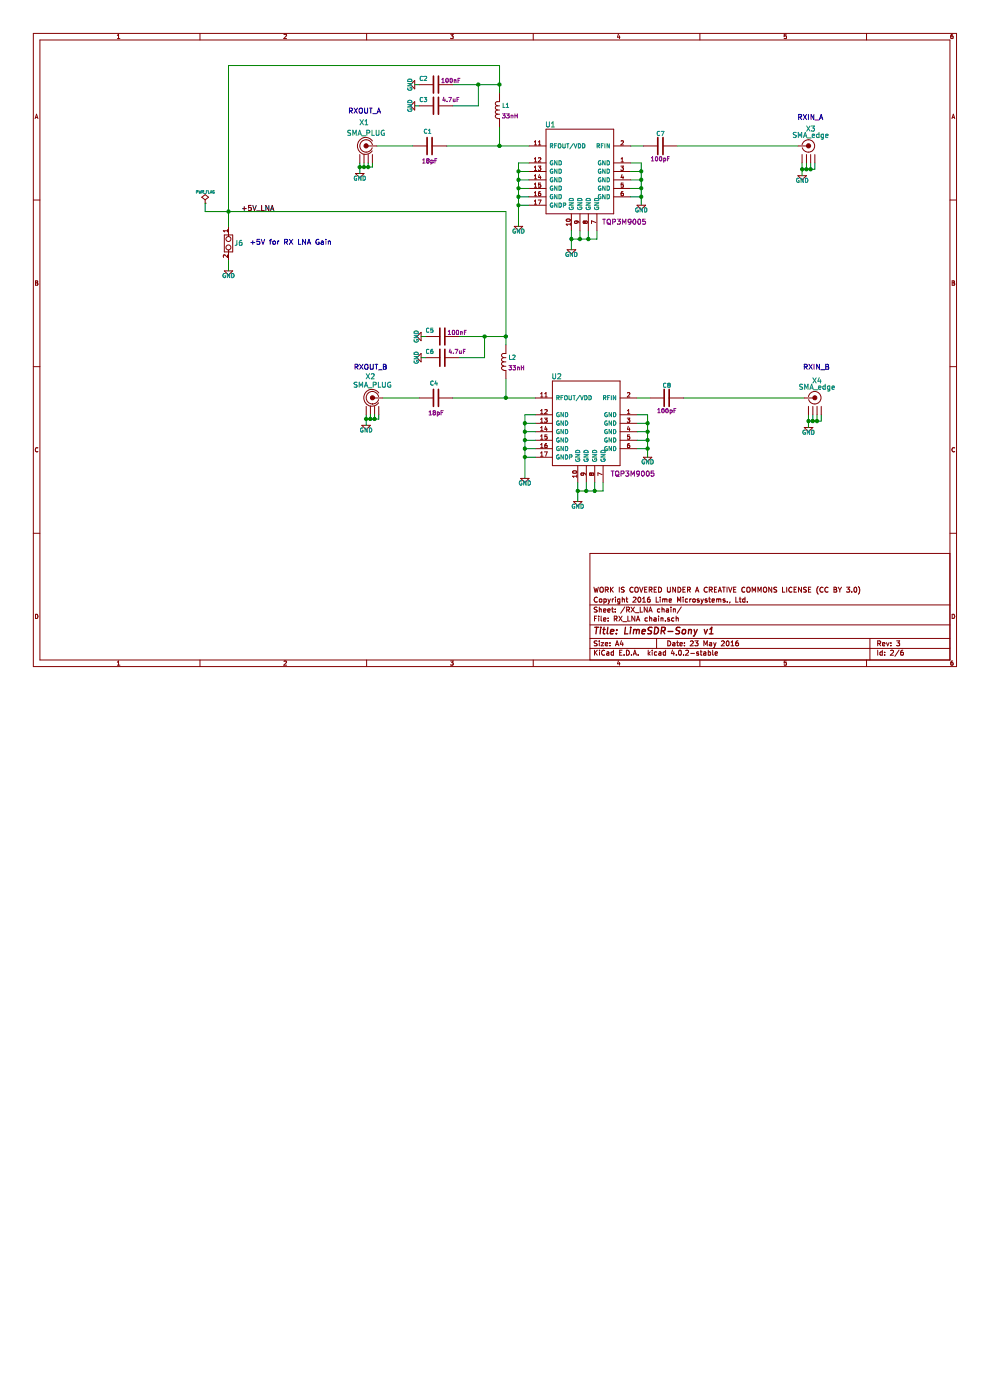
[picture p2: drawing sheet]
EESchema Schematic File Version 2
LIBS:LimeSDR_Sony
LIBS:LMS7002EVB
LIBS:Stream
LIBS:LimeSDR_Sony-cache
EELAYER 25 0
EELAYER END
$Descr A4 11693 8268
encoding utf-8
Sheet 2 6
Title "LimeSDR-Sony v1"
Date "23 May 2016"
Rev "3"
Comp "Copyright 2016 Lime Microsystems., Ltd."
Comment1 "WORK IS COVERED UNDER A CREATIVE COMMONS LICENSE (CC BY 3.0)"
Comment2 ""
Comment3 ""
Comment4 ""
$EndDescr
$Comp
L GND #PWR01
U 1 1
P 9475 2075
F 0 "#PWR01" H 9475 2175 50  0001 C CNN
F 1 "GND" H 9475 2015 50  0000 C CNN
F 2 "" H 9475 2075 60  0001 C CNN
F 3 "" H 9475 2075 60  0001 C CNN
	1    9475 2075
	1    0    0    -1  
$EndComp
$Comp
L TQP3M9005 U1
U 1 1
P 6850 1975
F 0 "U1" H 7200 2475 60  0000 C CNN
F 1 "TQP3M9005" H 6850 2675 60  0001 C CNN
F 2 "LimeSDR_Sony:QFN16_LNA" H 6850 2775 60  0001 C CNN
F 3 "~" H 6850 1975 60  0000 C CNN
F 4 "Mouser" H 6800 3175 60  0001 C CNN "Vendor"
F 5 "772-TQP3M9005" H 6900 3275 60  0001 C CNN "Vendor Part Number"
F 6 "TriQuint Semiconductor" H 6700 3075 60  0001 C CNN "Manufacturer"
F 7 "TQP3M9005" H 6850 2975 60  0001 C CNN "Manufacturer Part Number"
F 8 "RF Amplifier, .1-4GHz, NF .8dB, Gain, 15.3dB," H 6900 2875 60  0001 C CNN "Description"
F 9 "TQP3M9005" H 6325 1325 60  0000 C CNN "Component Value"
	1    6850 1975
	-1   0    0    -1  
$EndComp
$Comp
L 100pF_0402 C7
U 1 1
P 7800 1725
F 0 "C7" V 7950 1675 50  0000 L CNN
F 1 "100PF_0402" H 8000 1775 50  0001 L CNN
F 2 "SMD0402" H 7750 1725 60  0001 C CNN
F 3 "~" H 7850 1825 60  0000 C CNN
F 4 "Digi-Key" H 7950 1925 60  0001 C CNN "Vendor"
F 5 "311-1024-1-ND" H 8050 2025 60  0001 C CNN "Vendor Part Number"
F 6 "Yageo" H 8150 2125 60  0001 C CNN "Manufacturer"
F 7 "CC0402JRNPO9BN101" H 8250 2225 60  0001 C CNN "Manufacturer Part Number"
F 8 "CAP CER, 100PF, 50V, 5%, NPO, 0402," H 8350 2325 60  0001 C CNN "Description"
F 9 "100pF" V 7650 1725 50  0000 C CNN "Component Value"
	1    7800 1725
	0    -1   -1   0   
$EndComp
$Comp
L 100nF_0402 C2
U 1 1
P 5150 1000
F 0 "C2" V 5225 1100 50  0000 L CNN
F 1 "100NF_0402" H 5350 1050 50  0001 L CNN
F 2 "SMD0402" H 5100 1000 60  0001 C CNN
F 3 "~" H 5150 1000 60  0000 C CNN
F 4 "DigiKey" H 5250 1500 60  0001 C CNN "Vendor"
F 5 "311-1047-1-ND" H 5300 1600 60  0001 C CNN "Vendor Part Number"
F 6 "Yageo" H 5200 1400 60  0001 C CNN "Manufacturer"
F 7 "CC0402ZRY5V7BB104" H 5250 1300 60  0001 C CNN "Manufacturer Part Number"
F 8 "CAP, CER, 0.1UF, 16V, Y5V, 0402," H 5350 1200 60  0001 C CNN "Description"
F 9 "100nF" V 5200 825 50  0000 C CNN "Component Value"
	1    5150 1000
	0    -1   -1   0   
$EndComp
$Comp
L GND #PWR02
U 1 1
P 4900 1000
F 0 "#PWR02" H 4900 1100 50  0001 C CNN
F 1 "GND" H 4900 940 50  0000 C CNN
F 2 "" H 4900 1000 60  0001 C CNN
F 3 "" H 4900 1000 60  0001 C CNN
	1    4900 1000
	0    1    -1   0   
$EndComp
$Comp
L 18pF_0402 C1
U 1 1
P 5075 1725
F 0 "C1" V 5250 1700 50  0000 L CNN
F 1 "18PF_0402" H 4875 2025 50  0001 L CNN
F 2 "SM0402" H 5025 2125 60  0001 C CNN
F 3 "~" H 5125 1825 60  0000 C CNN
F 4 "Digi-Key" H 5075 2625 60  0001 C CNN "Vendor"
F 5 "311-1415-1-ND" H 5075 2725 60  0001 C CNN "Vendor Part Number"
F 6 "Yageo" H 5025 2525 60  0001 C CNN "Manufacturer"
F 7 "CC0402JRNPO9BN180" H 5025 2375 60  0001 C CNN "Manufacturer Part Number"
F 8 "CAP CER, 18PF, 50V, 5%, NPO, 0402," H 5025 2225 60  0001 C CNN "Description"
F 9 "18pF" V 4900 1725 50  0000 C CNN "Component Value"
	1    5075 1725
	0    -1   -1   0   
$EndComp
$Comp
L 33nH_0402 L1
U 1 1
P 5900 1300
F 0 "L1" H 5975 1350 50  0000 C CNN
F 1 "33NH_0402" H 5950 1550 50  0001 C CNN
F 2 "SM0402" H 5900 1650 60  0001 C CNN
F 3 "~" H 5900 1300 60  0000 C CNN
F 4 "Coilcraft" H 5900 1950 60  0001 C CNN "Vendor"
F 5 "0402CS-33NX_LU" H 5950 1850 60  0001 C CNN "Vendor Part Number"
F 6 "Coilcraft" H 5900 2050 60  0001 C CNN "Manufacturer"
F 7 "0402CS-33NX_LU" H 5950 2150 60  0001 C CNN "Manufacturer Part Number"
F 8 "Inductor, 33 nH, 0402, 5%," H 5900 1750 60  0001 C CNN "Description"
F 9 "33nH" H 6025 1225 50  0000 C CNN "Component Value"
	1    5900 1300
	1    0    0    -1  
$EndComp
$Comp
L GND #PWR03
U 1 1
P 4900 1250
F 0 "#PWR03" H 4900 1350 50  0001 C CNN
F 1 "GND" H 4900 1190 50  0000 C CNN
F 2 "" H 4900 1250 60  0001 C CNN
F 3 "" H 4900 1250 60  0001 C CNN
	1    4900 1250
	0    1    -1   0   
$EndComp
$Comp
L 4.7uF_0402 C3
U 1 1
P 5150 1250
F 0 "C3" V 5225 1350 50  0000 L CNN
F 1 "4.7UF_0402" H 4950 1550 50  0001 L CNN
F 2 "SM0402" H 5100 1650 60  0001 C CNN
F 3 "~" H 5200 1350 60  0000 C CNN
F 4 "Digi-Key" H 5150 2150 60  0001 C CNN "Vendor"
F 5 "445-7395-1-ND" H 5150 2250 60  0001 C CNN "Vendor Part Number"
F 6 "TDK Corporation" H 5100 2050 60  0001 C CNN "Manufacturer"
F 7 "C1005X5R0J475M050BC" H 5100 1900 60  0001 C CNN "Manufacturer Part Number"
F 8 "CAP CER, 4.7UF, 6.3V, 20%, X5R, 0402," H 5100 1750 60  0001 C CNN "Description"
F 9 "4.7uF" V 5225 1075 50  0000 C CNN "Component Value"
	1    5150 1250
	0    -1   -1   0   
$EndComp
$Comp
L GND #PWR04
U 1 1
P 6125 2675
F 0 "#PWR04" H 6125 2775 50  0001 C CNN
F 1 "GND" H 6125 2615 50  0000 C CNN
F 2 "" H 6125 2675 60  0001 C CNN
F 3 "" H 6125 2675 60  0001 C CNN
	1    6125 2675
	1    0    0    -1  
$EndComp
$Comp
L GND #PWR05
U 1 1
P 6750 2950
F 0 "#PWR05" H 6750 3050 50  0001 C CNN
F 1 "GND" H 6750 2890 50  0000 C CNN
F 2 "" H 6750 2950 60  0001 C CNN
F 3 "" H 6750 2950 60  0001 C CNN
	1    6750 2950
	1    0    0    -1  
$EndComp
$Comp
L GND #PWR06
U 1 1
P 7575 2425
F 0 "#PWR06" H 7575 2525 50  0001 C CNN
F 1 "GND" H 7575 2365 50  0000 C CNN
F 2 "" H 7575 2425 60  0001 C CNN
F 3 "" H 7575 2425 60  0001 C CNN
	1    7575 2425
	1    0    0    -1  
$EndComp
$Comp
L TQP3M9005 U2
U 1 1
P 6925 4950
F 0 "U2" H 7275 5450 60  0000 C CNN
F 1 "TQP3M9005" H 6925 5650 60  0001 C CNN
F 2 "LimeSDR_Sony:QFN16_LNA" H 6925 5750 60  0001 C CNN
F 3 "~" H 6925 4950 60  0000 C CNN
F 4 "Mouser" H 6875 6150 60  0001 C CNN "Vendor"
F 5 "772-TQP3M9005" H 6975 6250 60  0001 C CNN "Vendor Part Number"
F 6 "TriQuint Semiconductor" H 6775 6050 60  0001 C CNN "Manufacturer"
F 7 "TQP3M9005" H 6925 5950 60  0001 C CNN "Manufacturer Part Number"
F 8 "RF Amplifier, .1-4GHz, NF .8dB, Gain, 15.3dB," H 6975 5850 60  0001 C CNN "Description"
F 9 "TQP3M9005" H 6375 4300 60  0000 C CNN "Component Value"
	1    6925 4950
	-1   0    0    -1  
$EndComp
$Comp
L 100pF_0402 C8
U 1 1
P 7875 4700
F 0 "C8" V 8025 4650 50  0000 L CNN
F 1 "100PF_0402" H 8075 4750 50  0001 L CNN
F 2 "SMD0402" H 7825 4700 60  0001 C CNN
F 3 "~" H 7925 4800 60  0000 C CNN
F 4 "Digi-Key" H 8025 4900 60  0001 C CNN "Vendor"
F 5 "311-1024-1-ND" H 8125 5000 60  0001 C CNN "Vendor Part Number"
F 6 "Yageo" H 8225 5100 60  0001 C CNN "Manufacturer"
F 7 "CC0402JRNPO9BN101" H 8325 5200 60  0001 C CNN "Manufacturer Part Number"
F 8 "CAP CER, 100PF, 50V, 5%, NPO, 0402," H 8425 5300 60  0001 C CNN "Description"
F 9 "100pF" V 7725 4700 50  0000 C CNN "Component Value"
	1    7875 4700
	0    -1   -1   0   
$EndComp
$Comp
L 100nF_0402 C5
U 1 1
P 5225 3975
F 0 "C5" V 5300 4075 50  0000 L CNN
F 1 "100NF_0402" H 5425 4025 50  0001 L CNN
F 2 "SMD0402" H 5175 3975 60  0001 C CNN
F 3 "~" H 5225 3975 60  0000 C CNN
F 4 "DigiKey" H 5325 4475 60  0001 C CNN "Vendor"
F 5 "311-1047-1-ND" H 5375 4575 60  0001 C CNN "Vendor Part Number"
F 6 "Yageo" H 5275 4375 60  0001 C CNN "Manufacturer"
F 7 "CC0402ZRY5V7BB104" H 5325 4275 60  0001 C CNN "Manufacturer Part Number"
F 8 "CAP, CER, 0.1UF, 16V, Y5V, 0402," H 5425 4175 60  0001 C CNN "Description"
F 9 "100nF" V 5275 3800 50  0000 C CNN "Component Value"
	1    5225 3975
	0    -1   -1   0   
$EndComp
$Comp
L GND #PWR07
U 1 1
P 4975 3975
F 0 "#PWR07" H 4975 4075 50  0001 C CNN
F 1 "GND" H 4975 3915 50  0000 C CNN
F 2 "" H 4975 3975 60  0001 C CNN
F 3 "" H 4975 3975 60  0001 C CNN
	1    4975 3975
	0    1    -1   0   
$EndComp
$Comp
L 18pF_0402 C4
U 1 1
P 5150 4700
F 0 "C4" V 5325 4675 50  0000 L CNN
F 1 "18PF_0402" H 4950 5000 50  0001 L CNN
F 2 "SM0402" H 5100 5100 60  0001 C CNN
F 3 "~" H 5200 4800 60  0000 C CNN
F 4 "Digi-Key" H 5150 5600 60  0001 C CNN "Vendor"
F 5 "311-1415-1-ND" H 5150 5700 60  0001 C CNN "Vendor Part Number"
F 6 "Yageo" H 5100 5500 60  0001 C CNN "Manufacturer"
F 7 "CC0402JRNPO9BN180" H 5100 5350 60  0001 C CNN "Manufacturer Part Number"
F 8 "CAP CER, 18PF, 50V, 5%, NPO, 0402," H 5100 5200 60  0001 C CNN "Description"
F 9 "18pF" V 4975 4700 50  0000 C CNN "Component Value"
	1    5150 4700
	0    -1   -1   0   
$EndComp
$Comp
L 33nH_0402 L2
U 1 1
P 5975 4275
F 0 "L2" H 6050 4325 50  0000 C CNN
F 1 "33NH_0402" H 6025 4525 50  0001 C CNN
F 2 "SM0402" H 5975 4625 60  0001 C CNN
F 3 "~" H 5975 4275 60  0000 C CNN
F 4 "Coilcraft" H 5975 4925 60  0001 C CNN "Vendor"
F 5 "0402CS-33NX_LU" H 6025 4825 60  0001 C CNN "Vendor Part Number"
F 6 "Coilcraft" H 5975 5025 60  0001 C CNN "Manufacturer"
F 7 "0402CS-33NX_LU" H 6025 5125 60  0001 C CNN "Manufacturer Part Number"
F 8 "Inductor, 33 nH, 0402, 5%," H 5975 4725 60  0001 C CNN "Description"
F 9 "33nH" H 6100 4200 50  0000 C CNN "Component Value"
	1    5975 4275
	1    0    0    -1  
$EndComp
$Comp
L GND #PWR08
U 1 1
P 4975 4225
F 0 "#PWR08" H 4975 4325 50  0001 C CNN
F 1 "GND" H 4975 4165 50  0000 C CNN
F 2 "" H 4975 4225 60  0001 C CNN
F 3 "" H 4975 4225 60  0001 C CNN
	1    4975 4225
	0    1    -1   0   
$EndComp
$Comp
L 4.7uF_0402 C6
U 1 1
P 5225 4225
F 0 "C6" V 5300 4325 50  0000 L CNN
F 1 "4.7UF_0402" H 5025 4525 50  0001 L CNN
F 2 "SM0402" H 5175 4625 60  0001 C CNN
F 3 "~" H 5275 4325 60  0000 C CNN
F 4 "Digi-Key" H 5225 5125 60  0001 C CNN "Vendor"
F 5 "445-7395-1-ND" H 5225 5225 60  0001 C CNN "Vendor Part Number"
F 6 "TDK Corporation" H 5175 5025 60  0001 C CNN "Manufacturer"
F 7 "C1005X5R0J475M050BC" H 5175 4875 60  0001 C CNN "Manufacturer Part Number"
F 8 "CAP CER, 4.7UF, 6.3V, 20%, X5R, 0402," H 5175 4725 60  0001 C CNN "Description"
F 9 "4.7uF" V 5300 4050 50  0000 C CNN "Component Value"
	1    5225 4225
	0    -1   -1   0   
$EndComp
$Comp
L GND #PWR09
U 1 1
P 6200 5650
F 0 "#PWR09" H 6200 5750 50  0001 C CNN
F 1 "GND" H 6200 5590 50  0000 C CNN
F 2 "" H 6200 5650 60  0001 C CNN
F 3 "" H 6200 5650 60  0001 C CNN
	1    6200 5650
	1    0    0    -1  
$EndComp
$Comp
L GND #PWR010
U 1 1
P 6825 5925
F 0 "#PWR010" H 6825 6025 50  0001 C CNN
F 1 "GND" H 6825 5865 50  0000 C CNN
F 2 "" H 6825 5925 60  0001 C CNN
F 3 "" H 6825 5925 60  0001 C CNN
	1    6825 5925
	1    0    0    -1  
$EndComp
$Comp
L GND #PWR011
U 1 1
P 7650 5400
F 0 "#PWR011" H 7650 5500 50  0001 C CNN
F 1 "GND" H 7650 5340 50  0000 C CNN
F 2 "" H 7650 5400 60  0001 C CNN
F 3 "" H 7650 5400 60  0001 C CNN
	1    7650 5400
	1    0    0    -1  
$EndComp
Text Notes 4500 1350 2    60   ~ 0
RXOUT_A
Text Notes 4575 4375 2    60   ~ 0
RXOUT_B
Text Notes 9725 1425 2    60   ~ 0
RXIN_A
Text Notes 9800 4375 2    60   ~ 0
RXIN_B
$Comp
L GND #PWR012
U 1 1
P 4250 2050
F 0 "#PWR012" H 4250 2150 50  0001 C CNN
F 1 "GND" H 4250 1990 50  0000 C CNN
F 2 "" H 4250 2050 60  0001 C CNN
F 3 "" H 4250 2050 60  0001 C CNN
	1    4250 2050
	1    0    0    -1  
$EndComp
$Comp
L GND #PWR013
U 1 1
P 4325 5025
F 0 "#PWR013" H 4325 5125 50  0001 C CNN
F 1 "GND" H 4325 4965 50  0000 C CNN
F 2 "" H 4325 5025 60  0001 C CNN
F 3 "" H 4325 5025 60  0001 C CNN
	1    4325 5025
	1    0    0    -1  
$EndComp
$Comp
L GND #PWR014
U 1 1
P 9550 5050
F 0 "#PWR014" H 9550 5150 50  0001 C CNN
F 1 "GND" H 9550 4990 50  0000 C CNN
F 2 "" H 9550 5050 60  0001 C CNN
F 3 "" H 9550 5050 60  0001 C CNN
	1    9550 5050
	1    0    0    -1  
$EndComp
$Comp
L SMA_PLUG X1
U 1 1
P 4300 2025
F 0 "X1" H 4300 2600 60  0000 C CNN
F 1 "SMA_PLUG" H 4275 2475 60  0000 C CNN
F 2 "LimeSDR-Sony:SMA" H 4300 2025 60  0001 C CNN
F 3 "" H 4425 2340 60  0000 C CNN
F 4 "Digi-Key" H 4800 2450 60  0001 C CNN "Vendor"
F 5 "CONSMA013.062-ND" H 4625 2540 60  0001 C CNN "Vendor Part Number"
F 6 "Linx Technologies Inc." H 4725 2640 60  0001 C CNN "Manufacturer"
F 7 "CONSMA013.062" H 4825 2740 60  0001 C CNN "Manufacturer Part Number"
F 8 "CONN, SMA, PLUG, 50 OHM, EDGE, MNT," H 4925 2840 60  0001 C CNN "Description"
	1    4300 2025
	-1   0    0    -1  
$EndComp
$Comp
L SMA_PLUG X2
U 1 1
P 4375 5000
F 0 "X2" H 4375 5550 60  0000 C CNN
F 1 "SMA_PLUG" H 4350 5450 60  0000 C CNN
F 2 "LimeSDR-Sony:SMA" H 4375 5000 60  0001 C CNN
F 3 "" H 4500 5315 60  0000 C CNN
F 4 "Digi-Key" H 4875 5425 60  0001 C CNN "Vendor"
F 5 "CONSMA013.062-ND" H 4700 5515 60  0001 C CNN "Vendor Part Number"
F 6 "Linx Technologies Inc." H 4800 5615 60  0001 C CNN "Manufacturer"
F 7 "CONSMA013.062" H 4900 5715 60  0001 C CNN "Manufacturer Part Number"
F 8 "CONN, SMA, PLUG, 50 OHM, EDGE, MNT," H 5000 5815 60  0001 C CNN "Description"
	1    4375 5000
	-1   0    0    -1  
$EndComp
$Comp
L pinhead_2 J6
U 1 1
P 2700 2875
F 0 "J6" H 2820 2875 60  0000 C CNN
F 1 "pinhead_2" H 2710 3215 60  0001 C CNN
F 2 "pinhead2" H 2680 3295 60  0001 C CNN
F 3 "" H 2700 2875 60  0000 C CNN
F 4 "5-146285-2" H 2720 3475 60  0001 C CNN "Manufacturer Part Number"
F 5 "5-146285-2-ND" H 2710 3745 60  0001 C CNN "Vendor Part Number"
F 6 "CONN, HEADR, BRKWAY, .100 2POS, STR," H 2690 3385 60  0001 C CNN "Description"
F 7 "Digi-Key" H 2690 3665 60  0001 C CNN "Vendor"
F 8 "TE Connectivity" H 2730 3575 60  0001 C CNN "Manufacturer"
F 9 "Pinhead_2" V 2590 2865 60  0001 C CNN "Component Value"
	1    2700 2875
	1    0    0    -1  
$EndComp
Text Label 2850 2500 0    60   ~ 0
+5V_LNA
$Comp
L GND #PWR015
U 1 1
P 2700 3200
F 0 "#PWR015" H 2700 3300 50  0001 C CNN
F 1 "GND" H 2700 3140 50  0000 C CNN
F 2 "" H 2700 3200 60  0001 C CNN
F 3 "" H 2700 3200 60  0001 C CNN
	1    2700 3200
	1    0    0    -1  
$EndComp
Text Notes 2950 2900 0    60   ~ 0
+5V for RX LNA Gain
$Comp
L PWR_FLAG #FLG016
U 1 1
P 2425 2400
F 0 "#FLG016" H 2425 2345 30  0001 C CNN
F 1 "PWR_FLAG" H 2425 2530 30  0000 C CNN
F 2 "" H 2425 2400 60  0000 C CNN
F 3 "" H 2425 2400 60  0000 C CNN
	1    2425 2400
	1    0    0    -1  
$EndComp
Wire Wire Line
	7450 1725 7600 1725
Wire Wire Line
	8000 1725 9425 1725
Wire Wire Line
	4950 1000 4900 1000
Wire Wire Line
	4950 1250 4900 1250
Wire Wire Line
	5900 1500 5900 1725
Wire Wire Line
	5350 1000 5900 1000
Wire Wire Line
	5650 1250 5350 1250
Connection ~ 5650 1000
Wire Wire Line
	5650 1000 5650 1250
Connection ~ 5900 1000
Wire Wire Line
	6125 1925 6125 2675
Wire Wire Line
	6750 2725 6750 2950
Wire Wire Line
	7575 1925 7575 2425
Wire Wire Line
	7450 1925 7575 1925
Wire Wire Line
	7450 2325 7575 2325
Connection ~ 7575 2325
Wire Wire Line
	7450 2225 7575 2225
Connection ~ 7575 2225
Wire Wire Line
	7450 2125 7575 2125
Connection ~ 7575 2125
Wire Wire Line
	7450 2025 7575 2025
Connection ~ 7575 2025
Wire Wire Line
	6250 1925 6125 1925
Wire Wire Line
	6250 2425 6125 2425
Connection ~ 6125 2425
Wire Wire Line
	6250 2325 6125 2325
Connection ~ 6125 2325
Wire Wire Line
	6250 2225 6125 2225
Connection ~ 6125 2225
Wire Wire Line
	6250 2125 6125 2125
Connection ~ 6125 2125
Wire Wire Line
	6250 2025 6125 2025
Connection ~ 6125 2025
Wire Wire Line
	7050 2725 7050 2825
Wire Wire Line
	7050 2825 6750 2825
Connection ~ 6750 2825
Wire Wire Line
	6850 2725 6850 2825
Connection ~ 6850 2825
Wire Wire Line
	6950 2725 6950 2825
Connection ~ 6950 2825
Wire Wire Line
	5275 1725 6250 1725
Connection ~ 5900 1725
Wire Wire Line
	7525 4700 7675 4700
Wire Wire Line
	5025 3975 4975 3975
Wire Wire Line
	5025 4225 4975 4225
Wire Wire Line
	5975 4475 5975 4700
Wire Wire Line
	5425 3975 5975 3975
Wire Wire Line
	5725 4225 5425 4225
Wire Wire Line
	5975 2500 5975 4075
Connection ~ 5725 3975
Wire Wire Line
	5725 3975 5725 4225
Connection ~ 5975 3975
Wire Wire Line
	6200 4900 6200 5650
Wire Wire Line
	6825 5700 6825 5925
Wire Wire Line
	7650 4900 7650 5400
Wire Wire Line
	7525 4900 7650 4900
Wire Wire Line
	7525 5300 7650 5300
Connection ~ 7650 5300
Wire Wire Line
	7525 5200 7650 5200
Connection ~ 7650 5200
Wire Wire Line
	7525 5100 7650 5100
Connection ~ 7650 5100
Wire Wire Line
	7525 5000 7650 5000
Connection ~ 7650 5000
Wire Wire Line
	6325 4900 6200 4900
Wire Wire Line
	6325 5400 6200 5400
Connection ~ 6200 5400
Wire Wire Line
	6325 5300 6200 5300
Connection ~ 6200 5300
Wire Wire Line
	6325 5200 6200 5200
Connection ~ 6200 5200
Wire Wire Line
	6325 5100 6200 5100
Connection ~ 6200 5100
Wire Wire Line
	6325 5000 6200 5000
Connection ~ 6200 5000
Wire Wire Line
	7125 5700 7125 5800
Wire Wire Line
	7125 5800 6825 5800
Connection ~ 6825 5800
Wire Wire Line
	6925 5700 6925 5800
Connection ~ 6925 5800
Wire Wire Line
	7025 5700 7025 5800
Connection ~ 7025 5800
Wire Wire Line
	5350 4700 6325 4700
Connection ~ 5975 4700
Wire Wire Line
	9475 1925 9475 2075
Wire Wire Line
	9625 1925 9625 2000
Wire Wire Line
	9625 2000 9475 2000
Connection ~ 9475 2000
Wire Wire Line
	9525 1925 9525 2000
Connection ~ 9525 2000
Wire Wire Line
	9575 1925 9575 2000
Connection ~ 9575 2000
Wire Wire Line
	4450 1725 4875 1725
Wire Wire Line
	4250 1925 4250 2050
Wire Wire Line
	4400 1925 4400 1975
Wire Wire Line
	4400 1975 4250 1975
Connection ~ 4250 1975
Wire Wire Line
	4300 1925 4300 1975
Connection ~ 4300 1975
Wire Wire Line
	4350 1925 4350 1975
Connection ~ 4350 1975
Wire Wire Line
	4525 4700 4950 4700
Wire Wire Line
	4325 4900 4325 5025
Wire Wire Line
	4475 4900 4475 4950
Wire Wire Line
	4475 4950 4325 4950
Connection ~ 4325 4950
Wire Wire Line
	4375 4900 4375 4950
Connection ~ 4375 4950
Wire Wire Line
	4425 4900 4425 4950
Connection ~ 4425 4950
Wire Wire Line
	8075 4700 9500 4700
Wire Wire Line
	9550 4900 9550 5050
Wire Wire Line
	9700 4900 9700 4975
Wire Wire Line
	9700 4975 9550 4975
Connection ~ 9550 4975
Wire Wire Line
	9600 4900 9600 4975
Connection ~ 9600 4975
Wire Wire Line
	9650 4900 9650 4975
Connection ~ 9650 4975
Wire Wire Line
	2700 2675 2700 775 
Wire Wire Line
	2700 775  5900 775 
Wire Wire Line
	5900 775  5900 1100
Wire Wire Line
	2425 2500 5975 2500
Connection ~ 2700 2500
Wire Wire Line
	2700 3075 2700 3200
Wire Wire Line
	2425 2500 2425 2400
$Comp
L SMA_edge X3
U 1 1
P 9575 2025
F 0 "X3" H 9575 2525 60  0000 C CNN
F 1 "SMA_edge" H 9575 2450 60  0000 C CNN
F 2 "SMA_edge" H 9575 2025 60  0001 C CNN
F 3 "" H 9700 2340 60  0000 C CNN
F 4 "Digi-Key" H 9600 2500 60  0001 C CNN "Vendor"
F 5 "J629-ND" H 9625 2625 60  0001 C CNN "Vendor Part Number"
F 6 "Cinch Connectivity Solutions Johnson" H 9650 2725 60  0001 C CNN "Manufacturer"
F 7 "142-0711-821" H 9650 2875 60  0001 C CNN "Manufacturer Part Number"
F 8 "CONN SMA JACK STR EDGE MNT" H 9675 2975 60  0001 C CNN "Description"
	1    9575 2025
	1    0    0    -1  
$EndComp
$Comp
L SMA_edge X4
U 1 1
P 9650 5000
F 0 "X4" H 9650 5500 60  0000 C CNN
F 1 "SMA_edge" H 9650 5425 60  0000 C CNN
F 2 "SMA_edge" H 9650 5000 60  0001 C CNN
F 3 "" H 9775 5315 60  0000 C CNN
F 4 "Digi-Key" H 9675 5475 60  0001 C CNN "Vendor"
F 5 "J629-ND" H 9700 5600 60  0001 C CNN "Vendor Part Number"
F 6 "Cinch Connectivity Solutions Johnson" H 9725 5700 60  0001 C CNN "Manufacturer"
F 7 "142-0711-821" H 9725 5850 60  0001 C CNN "Manufacturer Part Number"
F 8 "CONN SMA JACK STR EDGE MNT" H 9750 5950 60  0001 C CNN "Description"
	1    9650 5000
	1    0    0    -1  
$EndComp
$EndSCHEMATC
